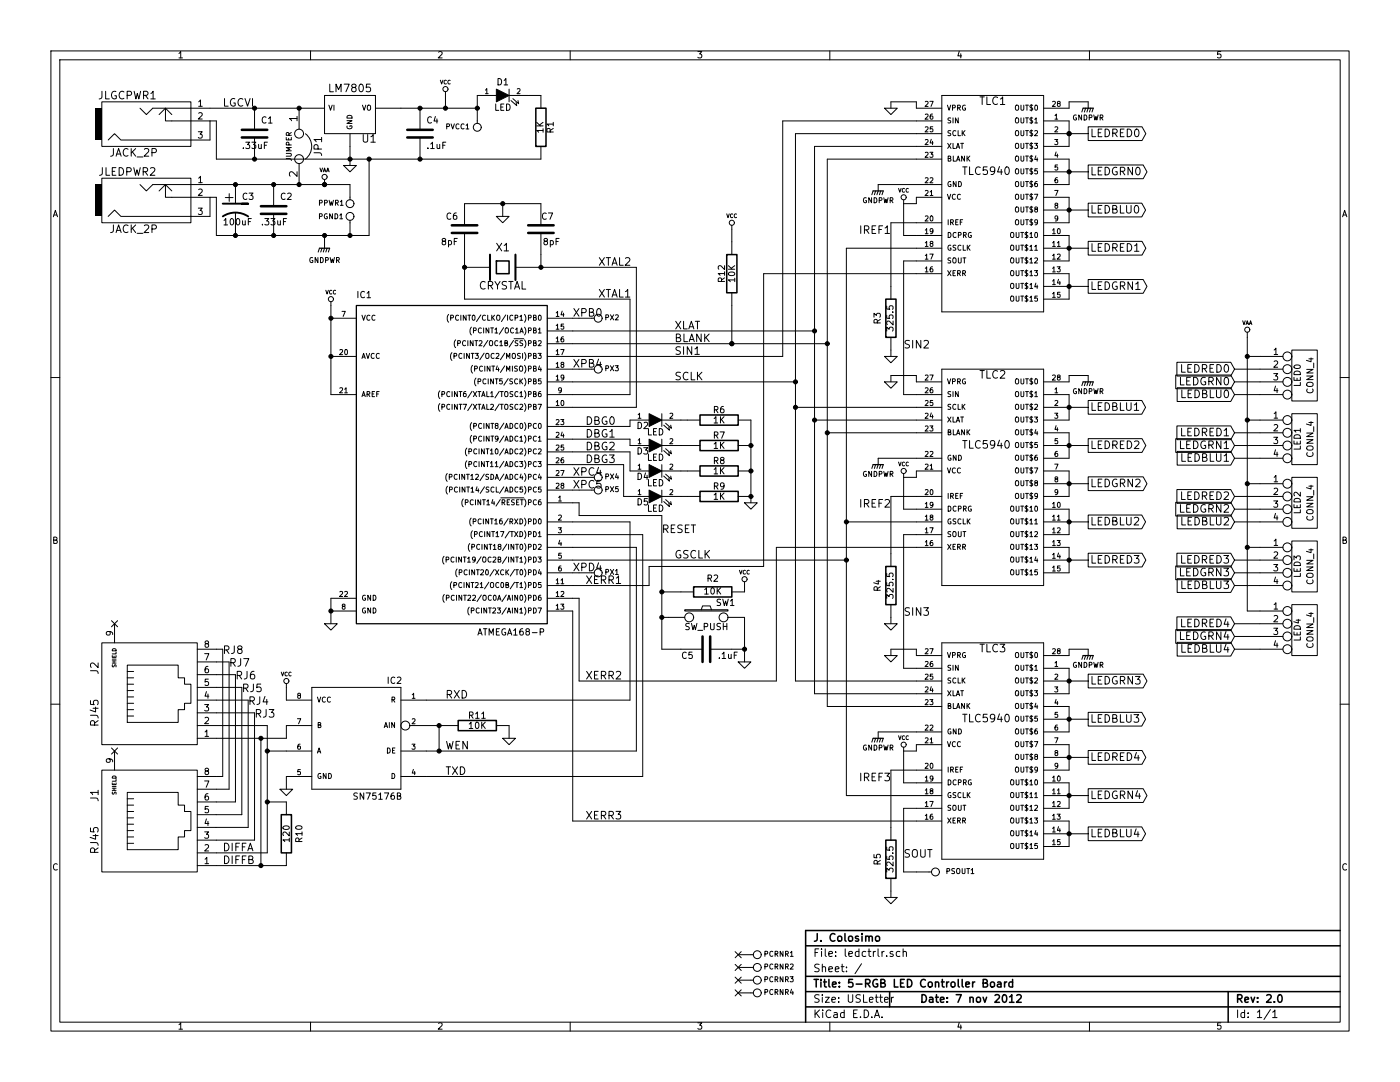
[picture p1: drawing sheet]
EESchema Schematic File Version 2  date Wed 14 Nov 2012 04:07:55 PM EST
LIBS:power
LIBS:device
LIBS:transistors
LIBS:conn
LIBS:linear
LIBS:regul
LIBS:74xx
LIBS:cmos4000
LIBS:adc-dac
LIBS:memory
LIBS:xilinx
LIBS:special
LIBS:microcontrollers
LIBS:dsp
LIBS:microchip
LIBS:analog_switches
LIBS:motorola
LIBS:texas
LIBS:intel
LIBS:audio
LIBS:interface
LIBS:digital-audio
LIBS:philips
LIBS:display
LIBS:cypress
LIBS:siliconi
LIBS:opto
LIBS:atmel
LIBS:contrib
LIBS:valves
LIBS:atmel2
LIBS:monomeArduino
LIBS:sn75176b
LIBS:SparkFun
LIBS:tlc5940-tssop
LIBS:ledctrlr-cache
EELAYER 25  0
EELAYER END
$Descr USLetter 11000 8500
encoding utf-8
Sheet 1 1
Title "5-RGB LED Controller Board"
Date "7 nov 2012"
Rev "2.0"
Comp "J. Colosimo"
Comment1 ""
Comment2 ""
Comment3 ""
Comment4 ""
$EndDescr
$Comp
L GND #PWR01
U 1 1
P 4000 5800
F 0 "#PWR01" H 4000 5800 30  0001 C CNN
F 1 "GND" H 4000 5730 30  0001 C CNN
	1    4000 5800
	1    0    0    -1  
$EndComp
$Comp
L R R11
U 1 1
P 3750 5700
F 0 "R11" V 3830 5700 50  0000 C CNN
F 1 "10K" V 3750 5700 50  0000 C CNN
F 2 "SM0805" V 3850 5700 50  0001 C CNN
F 4 "RMCF0805JT10K0" V 3750 5700 60  0001 C CNN "Part"
F 5 "RMCF0805JT10K0CT-ND" V 3750 5700 60  0001 C CNN "DigikeyPart"
	1    3750 5700
	0    -1   -1   0   
$EndComp
$Comp
L CONN_1 PCRNR4
U 1 1
P 5950 7800
F 0 "PCRNR4" H 6000 7800 40  0000 L CNN
F 1 "CONN_1" H 5950 7855 30  0001 C CNN
F 2 "screw" H 6040 7760 60  0001 C CNN
F 4 "N/A" H 5950 7800 60  0001 C CNN "Part"
F 5 "N/A" H 5950 7800 60  0001 C CNN "DigikeyPart"
	1    5950 7800
	1    0    0    -1  
$EndComp
$Comp
L CONN_1 PCRNR3
U 1 1
P 5950 7700
F 0 "PCRNR3" H 6000 7700 40  0000 L CNN
F 1 "CONN_1" H 5950 7755 30  0001 C CNN
F 2 "screw" H 6040 7660 60  0001 C CNN
F 4 "N/A" H 5950 7700 60  0001 C CNN "Part"
F 5 "N/A" H 5950 7700 60  0001 C CNN "DigikeyPart"
	1    5950 7700
	1    0    0    -1  
$EndComp
$Comp
L CONN_1 PCRNR2
U 1 1
P 5950 7600
F 0 "PCRNR2" H 6000 7600 40  0000 L CNN
F 1 "CONN_1" H 5950 7655 30  0001 C CNN
F 2 "screw" H 6040 7560 60  0001 C CNN
F 4 "N/A" H 5950 7600 60  0001 C CNN "Part"
F 5 "N/A" H 5950 7600 60  0001 C CNN "DigikeyPart"
	1    5950 7600
	1    0    0    -1  
$EndComp
$Comp
L CONN_1 PCRNR1
U 1 1
P 5950 7500
F 0 "PCRNR1" H 6000 7500 40  0000 L CNN
F 1 "CONN_1" H 5950 7555 30  0001 C CNN
F 2 "screw" H 6040 7460 60  0001 C CNN
F 4 "N/A" H 5950 7500 60  0001 C CNN "Part"
F 5 "N/A" H 5950 7500 60  0001 C CNN "DigikeyPart"
	1    5950 7500
	1    0    0    -1  
$EndComp
$Comp
L JUMPER JP1
U 1 1
P 2350 1150
F 0 "JP1" H 2350 1300 60  0000 C CNN
F 1 "JUMPER" H 2350 1070 40  0000 C CNN
F 2 "SM1206" H 2290 1360 60  0001 C CNN
F 4 "N/A" H 2350 1150 60  0001 C CNN "Part"
F 5 "N/A" H 2350 1150 60  0001 C CNN "DigikeyPart"
	1    2350 1150
	0    1    1    0   
$EndComp
$Comp
L R R10
U 1 1
P 2250 6550
F 0 "R10" V 2150 6550 50  0000 C CNN
F 1 "120" V 2250 6550 50  0000 C CNN
F 2 "SM0805" V 2380 6500 60  0001 C CNN
F 4 "RMCF0805JT120R" H 2250 6550 60  0001 C CNN "Part"
F 5 "RMCF0805JT120RCT-ND" H 2250 6550 60  0001 C CNN "DigikeyPart"
	1    2250 6550
	-1   0    0    1   
$EndComp
$Comp
L CONN_1 PX1
U 1 1
P 4700 4500
F 0 "PX1" H 4750 4500 40  0000 L CNN
F 1 "CONN_1" H 4700 4555 30  0001 C CNN
F 2 "PAD" H 4790 4460 60  0001 C CNN
F 4 "N/A" H 4700 4500 60  0001 C CNN "Part"
F 5 "N/A" H 4700 4500 60  0001 C CNN "DigikeyPart"
	1    4700 4500
	1    0    0    -1  
$EndComp
$Comp
L CONN_1 PX3
U 1 1
P 4700 2900
F 0 "PX3" H 4750 2900 40  0000 L CNN
F 1 "CONN_1" H 4700 2955 30  0001 C CNN
F 2 "PAD" H 4790 2860 60  0001 C CNN
F 4 "N/A" H 4700 2900 60  0001 C CNN "Part"
F 5 "N/A" H 4700 2900 60  0001 C CNN "DigikeyPart"
	1    4700 2900
	1    0    0    -1  
$EndComp
$Comp
L CONN_1 PX5
U 1 1
P 4700 3850
F 0 "PX5" H 4750 3850 40  0000 L CNN
F 1 "CONN_1" H 4700 3905 30  0001 C CNN
F 2 "PAD" H 4790 3810 60  0001 C CNN
F 4 "N/A" H 4700 3850 60  0001 C CNN "Part"
F 5 "N/A" H 4700 3850 60  0001 C CNN "DigikeyPart"
	1    4700 3850
	1    0    0    -1  
$EndComp
$Comp
L CONN_1 PX4
U 1 1
P 4700 3750
F 0 "PX4" H 4750 3750 40  0000 L CNN
F 1 "CONN_1" H 4700 3805 30  0001 C CNN
F 2 "PAD" H 4790 3710 60  0001 C CNN
F 4 "N/A" H 4700 3750 60  0001 C CNN "Part"
F 5 "N/A" H 4700 3750 60  0001 C CNN "DigikeyPart"
	1    4700 3750
	1    0    0    -1  
$EndComp
$Comp
L CP1 C3
U 1 1
P 1850 1650
F 0 "C3" H 1900 1750 50  0000 L CNN
F 1 "100uF" H 1750 1550 50  0000 L CNN
F 2 "Elko_vert_DM7-5_RM2-5" H 1850 1650 60  0001 C CNN
F 4 "ESK107M025AE3AA" H 1850 1650 60  0001 C CNN "Part"
F 5 "399-6103-ND" H 1850 1650 60  0001 C CNN "DigikeyPart"
	1    1850 1650
	1    0    0    -1  
$EndComp
$Comp
L GND #PWR02
U 1 1
P 5900 3950
F 0 "#PWR02" H 5900 3950 30  0001 C CNN
F 1 "GND" H 5900 3880 30  0001 C CNN
	1    5900 3950
	1    0    0    -1  
$EndComp
$Comp
L R R9
U 1 1
P 5650 3900
F 0 "R9" V 5730 3900 50  0000 C CNN
F 1 "1K" V 5650 3900 50  0000 C CNN
F 2 "SM0805" V 5780 3850 60  0001 C CNN
F 4 "RMCF0805JT1K00" H 5650 3900 60  0001 C CNN "Part"
F 5 "RMCF0805JT1K00CT-ND" H 5650 3900 60  0001 C CNN "DigikeyPart"
	1    5650 3900
	0    -1   -1   0   
$EndComp
$Comp
L LED D5
U 1 1
P 5150 3900
F 0 "D5" H 5050 3850 50  0000 C CNN
F 1 "LED" H 5150 3800 50  0000 C CNN
F 2 "LED-1206-3D" H 5000 3800 60  0001 C CNN
F 4 "APT3216SGC" H 5150 3900 60  0001 C CNN "Part"
F 5 "754-1141-1-ND" H 5150 3900 60  0001 C CNN "DigikeyPart"
	1    5150 3900
	1    0    0    -1  
$EndComp
$Comp
L LED D4
U 1 1
P 5150 3700
F 0 "D4" H 5050 3650 50  0000 C CNN
F 1 "LED" H 5150 3600 50  0000 C CNN
F 2 "LED-1206-3D" H 5000 3600 60  0001 C CNN
F 4 "APT3216SGC" H 5150 3700 60  0001 C CNN "Part"
F 5 "754-1141-1-ND" H 5150 3700 60  0001 C CNN "DigikeyPart"
	1    5150 3700
	1    0    0    -1  
$EndComp
$Comp
L R R8
U 1 1
P 5650 3700
F 0 "R8" V 5730 3700 50  0000 C CNN
F 1 "1K" V 5650 3700 50  0000 C CNN
F 2 "SM0805" V 5780 3650 60  0001 C CNN
F 4 "RMCF0805JT1K00" H 5650 3700 60  0001 C CNN "Part"
F 5 "RMCF0805JT1K00CT-ND" H 5650 3700 60  0001 C CNN "DigikeyPart"
	1    5650 3700
	0    -1   -1   0   
$EndComp
$Comp
L R R7
U 1 1
P 5650 3500
F 0 "R7" V 5730 3500 50  0000 C CNN
F 1 "1K" V 5650 3500 50  0000 C CNN
F 2 "SM0805" V 5780 3450 60  0001 C CNN
F 4 "RMCF0805JT1K00" H 5650 3500 60  0001 C CNN "Part"
F 5 "RMCF0805JT1K00CT-ND" H 5650 3500 60  0001 C CNN "DigikeyPart"
	1    5650 3500
	0    -1   -1   0   
$EndComp
$Comp
L LED D3
U 1 1
P 5150 3500
F 0 "D3" H 5050 3450 50  0000 C CNN
F 1 "LED" H 5150 3400 50  0000 C CNN
F 2 "LED-1206-3D" H 5000 3400 60  0001 C CNN
F 4 "APT3216SGC" H 5150 3500 60  0001 C CNN "Part"
F 5 "754-1141-1-ND" H 5150 3500 60  0001 C CNN "DigikeyPart"
	1    5150 3500
	1    0    0    -1  
$EndComp
$Comp
L LED D2
U 1 1
P 5150 3300
F 0 "D2" H 5050 3250 50  0000 C CNN
F 1 "LED" H 5150 3200 50  0000 C CNN
F 2 "LED-1206-3D" H 5000 3200 60  0001 C CNN
F 4 "APT3216SGC" H 5150 3300 60  0001 C CNN "Part"
F 5 "754-1141-1-ND" H 5150 3300 60  0001 C CNN "DigikeyPart"
	1    5150 3300
	1    0    0    -1  
$EndComp
$Comp
L R R6
U 1 1
P 5650 3300
F 0 "R6" V 5730 3300 50  0000 C CNN
F 1 "1K" V 5650 3300 50  0000 C CNN
F 2 "SM0805" V 5780 3250 60  0001 C CNN
F 4 "RMCF0805JT1K00" H 5650 3300 60  0001 C CNN "Part"
F 5 "RMCF0805JT1K00CT-ND" H 5650 3300 60  0001 C CNN "DigikeyPart"
	1    5650 3300
	0    -1   -1   0   
$EndComp
$Comp
L GND #PWR03
U 1 1
P 7000 7050
F 0 "#PWR03" H 7000 7050 30  0001 C CNN
F 1 "GND" H 7000 6980 30  0001 C CNN
	1    7000 7050
	1    0    0    -1  
$EndComp
$Comp
L GND #PWR04
U 1 1
P 7000 2800
F 0 "#PWR04" H 7000 2800 30  0001 C CNN
F 1 "GND" H 7000 2730 30  0001 C CNN
	1    7000 2800
	1    0    0    -1  
$EndComp
$Comp
L GND #PWR05
U 1 1
P 7000 4900
F 0 "#PWR05" H 7000 4900 30  0001 C CNN
F 1 "GND" H 7000 4830 30  0001 C CNN
	1    7000 4900
	1    0    0    -1  
$EndComp
$Comp
L C C6
U 1 1
P 3650 1800
F 0 "C6" H 3700 1700 50  0000 L CNN
F 1 "8pF" H 3700 1900 50  0000 L CNN
F 2 "SM0805" H 3650 1800 60  0001 C CNN
F 4 "CC0805DRNPO9BN8R0" H 3650 1800 60  0001 C CNN "Part"
F 5 "311-1097-1-ND" H 3650 1800 60  0001 C CNN "DigikeyPart"
	1    3650 1800
	-1   0    0    1   
$EndComp
$Comp
L ATMEGA168-P IC1
U 1 1
P 3600 3650
F 0 "IC1" H 2800 4950 50  0000 L BNN
F 1 "ATMEGA168-P" H 3750 2300 50  0000 L BNN
F 2 "DIP-28__300" H 2900 2350 50  0001 C CNN
F 4 "ATMEGA168-20PU" H 3600 3650 60  0001 C CNN "Part"
F 5 "ATMEGA168-20PU-ND" H 3600 3650 60  0001 C CNN "DigikeyPart"
	1    3600 3650
	1    0    0    -1  
$EndComp
$Comp
L R R1
U 1 1
P 4250 1000
F 0 "R1" V 4330 1000 50  0000 C CNN
F 1 "1K" V 4250 1000 50  0000 C CNN
F 2 "SM0805" V 4380 950 60  0001 C CNN
F 4 "RMCF0805JT1K00" H 4250 1000 60  0001 C CNN "Part"
F 5 "RMCF0805JT1K00CT-ND" H 4250 1000 60  0001 C CNN "DigikeyPart"
	1    4250 1000
	1    0    0    -1  
$EndComp
$Comp
L LED D1
U 1 1
P 3950 750
F 0 "D1" H 3950 850 50  0000 C CNN
F 1 "LED" H 3950 650 50  0000 C CNN
F 2 "LED-1206-3D" H 3950 750 60  0001 C CNN
F 4 "APT3216SRCPRV" H 3950 750 60  0001 C CNN "Part"
F 5 "754-1142-1-ND" H 3950 750 60  0001 C CNN "DigikeyPart"
	1    3950 750 
	1    0    0    -1  
$EndComp
$Comp
L C C1
U 1 1
P 2000 1050
F 0 "C1" H 2050 1150 50  0000 L CNN
F 1 ".33uF" H 1900 950 50  0000 L CNN
F 2 "SM0805" H 2000 1050 60  0001 C CNN
F 4 "C2012X7R1C334K/1.25" H 2000 1050 60  0001 C CNN "Part"
F 5 "445-1356-1-ND" H 2000 1050 60  0001 C CNN "DigikeyPart"
	1    2000 1050
	1    0    0    -1  
$EndComp
$Comp
L LM7805 U1
U 1 1
P 2750 900
F 0 "U1" H 2900 704 60  0000 C CNN
F 1 "LM7805" H 2750 1100 60  0000 C CNN
F 2 "LM78XXV-3D" H 2960 644 60  0001 C CNN
F 4 "LM7805CT" H 2750 900 60  0001 C CNN "Part"
F 5 "LM7805CT-ND" H 2750 900 60  0001 C CNN "DigikeyPart"
	1    2750 900 
	1    0    0    -1  
$EndComp
$Comp
L JACK_2P JLEDPWR2
U 1 1
P 1200 1550
F 0 "JLEDPWR2" H 1000 1350 60  0000 C CNN
F 1 "JACK_2P" H 1050 1800 60  0000 C CNN
F 2 "JACK_ALIM" H 940 1290 60  0001 C CNN
F 4 "PJ-202A" H 1200 1550 60  0001 C CNN "Part"
F 5 "CP-202A-ND" H 1200 1550 60  0001 C CNN "DigikeyPart"
	1    1200 1550
	1    0    0    1   
$EndComp
$Comp
L CONN_1 PGND1
U 1 1
P 2750 1700
F 0 "PGND1" V 2750 1450 40  0000 L CNN
F 1 "CONN_1" H 2750 1755 30  0001 C CNN
F 2 "PAD" V 2610 1890 60  0001 C CNN
F 4 "N/A" H 2750 1700 60  0001 C CNN "Part"
F 5 "N/A" H 2750 1700 60  0001 C CNN "DigikeyPart"
	1    2750 1700
	0    1    -1   0   
$EndComp
$Comp
L GNDPWR #PWR06
U 1 1
P 2550 1950
F 0 "#PWR06" H 2550 2000 40  0001 C CNN
F 1 "GNDPWR" H 2550 1850 40  0000 C CNN
	1    2550 1950
	1    0    0    -1  
$EndComp
$Comp
L GNDPWR #PWR07
U 1 1
P 8550 5150
F 0 "#PWR07" H 8550 5200 40  0001 C CNN
F 1 "GNDPWR" H 8550 5070 40  0000 C CNN
	1    8550 5150
	1    0    0    -1  
$EndComp
$Comp
L GNDPWR #PWR08
U 1 1
P 6900 5800
F 0 "#PWR08" H 6900 5850 40  0001 C CNN
F 1 "GNDPWR" H 6900 5720 40  0000 C CNN
	1    6900 5800
	1    0    0    -1  
$EndComp
$Comp
L GNDPWR #PWR09
U 1 1
P 8550 3000
F 0 "#PWR09" H 8550 3050 40  0001 C CNN
F 1 "GNDPWR" H 8550 2920 40  0000 C CNN
	1    8550 3000
	1    0    0    -1  
$EndComp
$Comp
L GNDPWR #PWR010
U 1 1
P 6900 3650
F 0 "#PWR010" H 6900 3700 40  0001 C CNN
F 1 "GNDPWR" H 6900 3570 40  0000 C CNN
	1    6900 3650
	1    0    0    -1  
$EndComp
$Comp
L GNDPWR #PWR011
U 1 1
P 8550 850
F 0 "#PWR011" H 8550 900 40  0001 C CNN
F 1 "GNDPWR" H 8550 770 40  0000 C CNN
	1    8550 850 
	1    0    0    -1  
$EndComp
$Comp
L GNDPWR #PWR012
U 1 1
P 6900 1500
F 0 "#PWR012" H 6900 1550 40  0001 C CNN
F 1 "GNDPWR" H 6900 1420 40  0000 C CNN
	1    6900 1500
	1    0    0    -1  
$EndComp
$Comp
L JACK_2P JLGCPWR1
U 1 1
P 1200 950
F 0 "JLGCPWR1" H 1000 750 60  0000 C CNN
F 1 "JACK_2P" H 1050 1200 60  0000 C CNN
F 2 "JACK_ALIM" H 940 690 60  0001 C CNN
F 4 "PJ-202A" H 1200 950 60  0001 C CNN "Part"
F 5 "CP-202A-ND" H 1200 950 60  0001 C CNN "DigikeyPart"
	1    1200 950 
	1    0    0    1   
$EndComp
$Comp
L CONN_1 PSOUT1
U 1 1
P 7350 6850
F 0 "PSOUT1" H 7430 6850 40  0000 L CNN
F 1 "CONN_1" H 7350 6905 30  0001 C CNN
F 2 "PAD" H 7470 6810 60  0001 C CNN
F 4 "N/A" H 7350 6850 60  0001 C CNN "Part"
F 5 "N/A" H 7350 6850 60  0001 C CNN "DigikeyPart"
	1    7350 6850
	1    0    0    -1  
$EndComp
$Comp
L VCC #PWR013
U 1 1
P 3500 750
F 0 "#PWR013" H 3500 850 30  0001 C CNN
F 1 "VCC" H 3500 850 30  0000 C CNN
	1    3500 750 
	1    0    0    -1  
$EndComp
$Comp
L GND #PWR014
U 1 1
P 2750 1300
F 0 "#PWR014" H 2750 1300 30  0001 C CNN
F 1 "GND" H 2750 1230 30  0001 C CNN
	1    2750 1300
	1    0    0    -1  
$EndComp
$Comp
L GND #PWR015
U 1 1
P 7000 5150
F 0 "#PWR015" H 7000 5150 30  0001 C CNN
F 1 "GND" H 7000 5080 30  0001 C CNN
	1    7000 5150
	1    0    0    -1  
$EndComp
$Comp
L GND #PWR016
U 1 1
P 7000 3000
F 0 "#PWR016" H 7000 3000 30  0001 C CNN
F 1 "GND" H 7000 2930 30  0001 C CNN
	1    7000 3000
	1    0    0    -1  
$EndComp
$Comp
L GND #PWR017
U 1 1
P 7000 850
F 0 "#PWR017" H 7000 850 30  0001 C CNN
F 1 "GND" H 7000 780 30  0001 C CNN
	1    7000 850 
	1    0    0    -1  
$EndComp
$Comp
L VCC #PWR018
U 1 1
P 2250 5400
F 0 "#PWR018" H 2250 5500 30  0001 C CNN
F 1 "VCC" H 2250 5500 30  0000 C CNN
	1    2250 5400
	1    0    0    -1  
$EndComp
$Comp
L GND #PWR019
U 1 1
P 3950 1700
F 0 "#PWR019" H 3950 1700 30  0001 C CNN
F 1 "GND" H 3950 1630 30  0001 C CNN
	1    3950 1700
	1    0    0    -1  
$EndComp
$Comp
L SW_PUSH SW1
U 1 1
P 5550 4850
F 0 "SW1" H 5700 4960 50  0000 C CNN
F 1 "SW_PUSH" H 5550 4770 50  0000 C CNN
F 2 "PUSH_SW" H 5550 4850 60  0001 C CNN
F 4 "FSMRA2JH" H 5550 4850 60  0001 C CNN "Part"
F 5 "450-1662-ND" H 5550 4850 60  0001 C CNN "DigikeyPart"
	1    5550 4850
	1    0    0    -1  
$EndComp
$Comp
L R R2
U 1 1
P 5600 4650
F 0 "R2" V 5500 4650 50  0000 C CNN
F 1 "10K" V 5600 4650 50  0000 C CNN
F 2 "SM0805" V 5730 4600 60  0001 C CNN
F 4 "RMCF0805JT10K0" H 5600 4650 60  0001 C CNN "Part"
F 5 "RMCF0805JT10K0CT-ND" H 5600 4650 60  0001 C CNN "DigikeyPart"
	1    5600 4650
	0    1    1    0   
$EndComp
$Comp
L GND #PWR020
U 1 1
P 5850 5200
F 0 "#PWR020" H 5850 5200 30  0001 C CNN
F 1 "GND" H 5850 5130 30  0001 C CNN
	1    5850 5200
	1    0    0    -1  
$EndComp
$Comp
L VCC #PWR021
U 1 1
P 5850 4600
F 0 "#PWR021" H 5850 4700 30  0001 C CNN
F 1 "VCC" H 5850 4700 30  0000 C CNN
	1    5850 4600
	1    0    0    -1  
$EndComp
$Comp
L GND #PWR022
U 1 1
P 2600 4900
F 0 "#PWR022" H 2600 4900 30  0001 C CNN
F 1 "GND" H 2600 4830 30  0001 C CNN
	1    2600 4900
	1    0    0    -1  
$EndComp
$Comp
L VCC #PWR023
U 1 1
P 2600 2400
F 0 "#PWR023" H 2600 2500 30  0001 C CNN
F 1 "VCC" H 2600 2500 30  0000 C CNN
	1    2600 2400
	1    0    0    -1  
$EndComp
$Comp
L GND #PWR024
U 1 1
P 2250 6200
F 0 "#PWR024" H 2250 6200 30  0001 C CNN
F 1 "GND" H 2250 6130 30  0001 C CNN
	1    2250 6200
	1    0    0    -1  
$EndComp
$Comp
L CRYSTAL X1
U 1 1
P 3950 2100
F 0 "X1" H 3950 2250 60  0000 C CNN
F 1 "CRYSTAL" H 3950 1950 60  0000 C CNN
F 2 "Crystal_FOX-FE_SMD_RevA_09Aug2010" H 3890 2310 60  0001 C CNN
F 4 "NX8045GB-20.000000MHZ" H 3950 2100 60  0001 C CNN "Part"
F 5 "644-1026-1-ND" H 3950 2100 60  0001 C CNN "DigikeyPart"
	1    3950 2100
	1    0    0    -1  
$EndComp
$Comp
L VCC #PWR025
U 1 1
P 7100 5900
F 0 "#PWR025" H 7100 6000 30  0001 C CNN
F 1 "VCC" H 7100 6000 30  0000 C CNN
	1    7100 5900
	1    0    0    -1  
$EndComp
$Comp
L R R5
U 1 1
P 7000 6750
F 0 "R5" V 6900 6750 50  0000 C CNN
F 1 "325.5" V 7000 6750 50  0000 C CNN
F 2 "SM0805" V 6850 6700 60  0001 C CNN
F 4 "RMCF0805JT330R" H 7000 6750 60  0001 C CNN "Part"
F 5 "RMCF0805JT330RCT-ND" H 7000 6750 60  0001 C CNN "DigikeyPart"
	1    7000 6750
	1    0    0    -1  
$EndComp
$Comp
L R R4
U 1 1
P 7000 4600
F 0 "R4" V 6900 4600 50  0000 C CNN
F 1 "325.5" V 7000 4600 50  0000 C CNN
F 2 "SM0805" V 6850 4550 60  0001 C CNN
F 4 "RMCF0805JT330R" H 7000 4600 60  0001 C CNN "Part"
F 5 "RMCF0805JT330RCT-ND" H 7000 4600 60  0001 C CNN "DigikeyPart"
	1    7000 4600
	1    0    0    -1  
$EndComp
$Comp
L VCC #PWR026
U 1 1
P 7100 3750
F 0 "#PWR026" H 7100 3850 30  0001 C CNN
F 1 "VCC" H 7100 3850 30  0000 C CNN
	1    7100 3750
	1    0    0    -1  
$EndComp
$Comp
L VCC #PWR027
U 1 1
P 7100 1600
F 0 "#PWR027" H 7100 1700 30  0001 C CNN
F 1 "VCC" H 7100 1700 30  0000 C CNN
	1    7100 1600
	1    0    0    -1  
$EndComp
$Comp
L R R3
U 1 1
P 7000 2500
F 0 "R3" V 6900 2500 50  0000 C CNN
F 1 "325.5" V 7000 2500 50  0000 C CNN
F 2 "SM0805" V 6850 2450 60  0001 C CNN
F 4 "RMCF0805JT330R" H 7000 2500 60  0001 C CNN "Part"
F 5 "RMCF0805JT330RCT-ND" H 7000 2500 60  0001 C CNN "DigikeyPart"
	1    7000 2500
	1    0    0    -1  
$EndComp
$Comp
L RJ45 J1
U 1 1
P 1250 6450
F 0 "J1" H 1450 6950 60  0000 C CNN
F 1 "RJ45" H 1100 6950 60  0000 C CNN
F 2 "RJ45_8" H 1510 7010 60  0001 C CNN
F 4 "95501-2882" H 1250 6450 60  0001 C CNN "Part"
F 5 "WM5572-ND" H 1250 6450 60  0001 C CNN "DigikeyPart"
	1    1250 6450
	0    -1   -1   0   
$EndComp
$Comp
L RJ45 J2
U 1 1
P 1250 5450
F 0 "J2" H 1450 5950 60  0000 C CNN
F 1 "RJ45" H 1100 5950 60  0000 C CNN
F 2 "RJ45_8" H 1510 6010 60  0001 C CNN
F 4 "95501-2882" H 1250 5450 60  0001 C CNN "Part"
F 5 "WM5572-ND" H 1250 5450 60  0001 C CNN "DigikeyPart"
	1    1250 5450
	0    -1   -1   0   
$EndComp
$Comp
L SN75176B IC2
U 1 1
P 2450 5900
F 0 "IC2" H 1740 6420 50  0000 L BNN
F 1 "SN75176B" H 1740 5510 50  0000 L BNN
F 2 "SOIC8" H 2100 6000 50  0001 C CNN
F 4 "SN75176BP" H 2450 5900 60  0001 C CNN "Part"
F 5 "296-1739-5-ND" H 2450 5900 60  0001 C CNN "DigikeyPart"
	1    2450 5900
	-1   0    0    -1  
$EndComp
$Comp
L VAA #PWR028
U 1 1
P 2550 1450
F 0 "#PWR028" H 2550 1510 30  0001 C CNN
F 1 "VAA" H 2550 1560 30  0000 C CNN
	1    2550 1450
	1    0    0    -1  
$EndComp
$Comp
L CONN_4 LED0
U 1 1
P 10250 2950
F 0 "LED0" V 10200 2950 50  0000 C CNN
F 1 "CONN_4" V 10300 2950 50  0000 C CNN
F 2 "OSTTA040161p" V 10400 2950 50  0001 C CNN
F 4 "OSTTA040161" H 10250 2950 60  0001 C CNN "Part"
F 5 "ED2563-ND" V 10250 2950 60  0001 C CNN "DigikeyPart"
	1    10250 2950
	1    0    0    -1  
$EndComp
$Comp
L CONN_4 LED1
U 1 1
P 10250 3450
F 0 "LED1" V 10200 3450 50  0000 C CNN
F 1 "CONN_4" V 10300 3450 50  0000 C CNN
F 2 "OSTTA040161p" V 10400 3450 50  0001 C CNN
F 4 "OSTTA040161" H 10250 3450 60  0001 C CNN "Part"
F 5 "ED2563-ND" V 10250 3450 60  0001 C CNN "Digikey"
	1    10250 3450
	1    0    0    -1  
$EndComp
$Comp
L CONN_4 LED2
U 1 1
P 10250 3950
F 0 "LED2" V 10200 3950 50  0000 C CNN
F 1 "CONN_4" V 10300 3950 50  0000 C CNN
F 2 "OSTTA040161p" V 10400 3950 50  0001 C CNN
F 4 "OSTTA040161" H 10250 3950 60  0001 C CNN "Part"
F 5 "ED2563-ND" V 10250 3950 60  0001 C CNN "DigikeyPart"
	1    10250 3950
	1    0    0    -1  
$EndComp
$Comp
L CONN_4 LED3
U 1 1
P 10250 4450
F 0 "LED3" V 10200 4450 50  0000 C CNN
F 1 "CONN_4" V 10300 4450 50  0000 C CNN
F 2 "OSTTA040161p" V 10400 4450 50  0001 C CNN
F 4 "OSTTA040161" H 10250 4450 60  0001 C CNN "Part"
F 5 "ED2563-ND" V 10250 4450 60  0001 C CNN "DigikeyPart"
	1    10250 4450
	1    0    0    -1  
$EndComp
$Comp
L CONN_4 LED4
U 1 1
P 10250 4950
F 0 "LED4" V 10200 4950 50  0000 C CNN
F 1 "CONN_4" V 10300 4950 50  0000 C CNN
F 2 "OSTTA040161p" V 10400 4950 50  0001 C CNN
F 4 "OSTTA040161" H 10250 4950 60  0001 C CNN "Part"
F 5 "ED2563-ND" V 10250 4950 60  0001 C CNN "DigikeyPart"
	1    10250 4950
	1    0    0    -1  
$EndComp
$Comp
L VAA #PWR029
U 1 1
P 9800 2650
F 0 "#PWR029" H 9800 2710 30  0001 C CNN
F 1 "VAA" H 9800 2760 30  0000 C CNN
	1    9800 2650
	1    0    0    -1  
$EndComp
Text GLabel 8550 1050 2    60   Output ~ 0
LEDRED0
Text GLabel 8550 1350 2    60   Output ~ 0
LEDGRN0
Text GLabel 8550 1650 2    60   Output ~ 0
LEDBLU0
Text GLabel 8550 1950 2    60   Output ~ 0
LEDRED1
Text GLabel 8550 2250 2    60   Output ~ 0
LEDGRN1
Text GLabel 8550 3200 2    60   Output ~ 0
LEDBLU1
Text GLabel 8550 3500 2    60   Output ~ 0
LEDRED2
Text GLabel 8550 3800 2    60   Output ~ 0
LEDGRN2
Text GLabel 8550 4100 2    60   Output ~ 0
LEDBLU2
Text GLabel 8550 4400 2    60   Output ~ 0
LEDRED3
Text GLabel 8550 5350 2    60   Output ~ 0
LEDGRN3
Text GLabel 8550 5650 2    60   Output ~ 0
LEDBLU3
Text GLabel 8550 5950 2    60   Output ~ 0
LEDRED4
Text GLabel 8550 6250 2    60   Output ~ 0
LEDGRN4
Text GLabel 8550 6550 2    60   Output ~ 0
LEDBLU4
Text GLabel 9700 2900 0    60   Input ~ 0
LEDRED0
Text GLabel 9700 3000 0    60   Input ~ 0
LEDGRN0
Text GLabel 9700 3100 0    60   Input ~ 0
LEDBLU0
Text GLabel 9700 3400 0    60   Input ~ 0
LEDRED1
Text GLabel 9700 3500 0    60   Input ~ 0
LEDGRN1
Text GLabel 9700 3600 0    60   Input ~ 0
LEDBLU1
Text GLabel 9700 3900 0    60   Input ~ 0
LEDRED2
Text GLabel 9700 4000 0    60   Input ~ 0
LEDGRN2
Text GLabel 9700 4100 0    60   Input ~ 0
LEDBLU2
Text GLabel 9700 4400 0    60   Input ~ 0
LEDRED3
Text GLabel 9700 4500 0    60   Input ~ 0
LEDGRN3
Text GLabel 9700 4600 0    60   Input ~ 0
LEDBLU3
Text GLabel 9700 4900 0    60   Input ~ 0
LEDRED4
Text GLabel 9700 5000 0    60   Input ~ 0
LEDGRN4
Text GLabel 9700 5100 0    60   Input ~ 0
LEDBLU4
NoConn ~ 900  4900
NoConn ~ 900  5900
NoConn ~ 5800 7500
NoConn ~ 5800 7600
NoConn ~ 5800 7700
NoConn ~ 5800 7800
$Comp
L C C4
U 1 1
P 3300 1050
F 0 "C4" H 3350 1150 50  0000 L CNN
F 1 ".1uF" H 3350 950 50  0000 L CNN
F 2 "SM0805" H 3300 1050 60  0001 C CNN
F 4 "CC0805ZRY5V9BB104" H 3300 1050 60  0001 C CNN "Part"
F 5 "311-1361-1-ND" H 3300 1050 60  0001 C CNN "DigikeyPart"
	1    3300 1050
	1    0    0    -1  
$EndComp
$Comp
L C C5
U 1 1
P 5550 5100
F 0 "C5" V 5500 5200 50  0000 L CNN
F 1 ".1uF" V 5500 4850 50  0000 L CNN
F 2 "SM0805" H 5550 5100 60  0001 C CNN
F 4 "CC0805ZRY5V9BB104" H 5550 5100 60  0001 C CNN "Part"
F 5 "311-1361-1-ND" H 5550 5100 60  0001 C CNN "DigikeyPart"
	1    5550 5100
	0    -1   -1   0   
$EndComp
$Comp
L C C2
U 1 1
P 2150 1650
F 0 "C2" H 2200 1750 50  0000 L CNN
F 1 ".33uF" H 2050 1550 50  0000 L CNN
F 2 "SM0805" H 2150 1650 60  0001 C CNN
F 4 "C2012X7R1C334K/1.25" H 2150 1650 60  0001 C CNN "Part"
F 5 "445-1356-1-ND" H 2150 1650 60  0001 C CNN "DigikeyPart"
	1    2150 1650
	1    0    0    -1  
$EndComp
$Comp
L C C7
U 1 1
P 4250 1800
F 0 "C7" H 4150 1700 50  0000 L CNN
F 1 "8pF" H 4100 1900 50  0000 L CNN
F 2 "SM0805" H 4250 1800 60  0001 C CNN
F 4 "CC0805DRNPO9BN8R0" H 4250 1800 60  0001 C CNN "Part"
F 5 "311-1097-1-ND" H 4250 1800 60  0001 C CNN "DigikeyPart"
	1    4250 1800
	-1   0    0    1   
$EndComp
$Comp
L CONN_1 PPWR1
U 1 1
P 2750 1600
F 0 "PPWR1" V 2750 1350 40  0000 L CNN
F 1 "CONN_1" H 2750 1655 30  0001 C CNN
F 2 "PAD" H 2750 1755 30  0001 C CNN
	1    2750 1600
	0    1    1    0   
$EndComp
$Comp
L CONN_1 PVCC1
U 1 1
P 3750 1000
F 0 "PVCC1" V 3750 750 40  0000 L CNN
F 1 "CONN_1" H 3750 1055 30  0001 C CNN
F 2 "PAD" H 3750 1155 30  0001 C CNN
	1    3750 1000
	0    1    1    0   
$EndComp
Text Label 5300 2800 0    60   ~ 0
SIN1
Text Label 5300 3000 0    60   ~ 0
SCLK
Text Label 5300 2600 0    60   ~ 0
XLAT
Text Label 5300 2700 0    60   ~ 0
BLANK
Text Label 5300 4400 0    60   ~ 0
GSCLK
Text Label 4600 4600 0    60   ~ 0
XERR1
Text Label 4600 5350 0    60   ~ 0
XERR2
Text Label 4600 6450 0    60   ~ 0
XERR3
Text Label 3500 5500 0    60   ~ 0
RXD
Text Label 3500 6100 0    60   ~ 0
TXD
Text Label 3500 5900 0    60   ~ 0
WEN
Text Label 1750 850  0    60   ~ 0
LGCVI
Text Label 7100 2750 0    60   ~ 0
SIN2
Text Label 7100 4850 0    60   ~ 0
SIN3
Text Label 7000 1850 2    60   ~ 0
IREF1
Text Label 7000 4000 2    60   ~ 0
IREF2
Text Label 7000 6150 2    60   ~ 0
IREF3
Text Label 1750 6700 0    60   ~ 0
DIFFA
Text Label 1750 6800 0    60   ~ 0
DIFFB
Text Label 2000 5650 0    60   ~ 0
RJ3
Text Label 1950 5550 0    60   ~ 0
RJ4
Text Label 1900 5450 0    60   ~ 0
RJ5
Text Label 1800 5250 0    60   ~ 0
RJ7
Text Label 1750 5150 0    60   ~ 0
RJ8
Text Label 1850 5350 0    60   ~ 0
RJ6
Text Label 4700 2350 0    60   ~ 0
XTAL1
Text Label 4700 2100 0    60   ~ 0
XTAL2
Text Label 4500 2900 0    60   ~ 0
XPB4
Text Label 4500 3750 0    60   ~ 0
XPC4
Text Label 4500 3850 0    60   ~ 0
XPC5
Text Label 4500 4500 0    60   ~ 0
XPD4
Text Label 5200 4200 0    60   ~ 0
RESET
Text Label 4600 3350 0    60   ~ 0
DBG0
Text Label 4600 3450 0    60   ~ 0
DBG1
Text Label 4600 3550 0    60   ~ 0
DBG2
Text Label 4600 3650 0    60   ~ 0
DBG3
Text Label 7100 6750 0    60   ~ 0
SOUT
$Comp
L TLC5940 TLC1
U 1 1
P 7800 1550
F 0 "TLC1" H 7800 2300 60  0000 C CNN
F 1 "TLC5940" H 7850 1750 60  0000 C CNN
F 2 "DIP-28__300" H 7850 1850 60  0001 C CNN
F 4 "TLC5940NT" H 7800 1550 60  0001 C CNN "Part"
F 5 "296-17732-5-ND" H 7800 1550 60  0001 C CNN "DigikeyPart"
	1    7800 1550
	-1   0    0    -1  
$EndComp
$Comp
L TLC5940 TLC2
U 1 1
P 7800 3700
F 0 "TLC2" H 7800 4450 60  0000 C CNN
F 1 "TLC5940" H 7850 3900 60  0000 C CNN
F 2 "DIP-28__300" H 7850 4000 60  0001 C CNN
F 4 "TLC5940NT" H 7800 3700 60  0001 C CNN "Part"
F 5 "296-17732-5-ND" H 7800 3700 60  0001 C CNN "DigikeyPart"
	1    7800 3700
	-1   0    0    -1  
$EndComp
$Comp
L TLC5940 TLC3
U 1 1
P 7800 5850
F 0 "TLC3" H 7800 6600 60  0000 C CNN
F 1 "TLC5940" H 7850 6050 60  0000 C CNN
F 2 "DIP-28__300" H 7850 6150 60  0001 C CNN
F 4 "TLC5940NT" H 7800 5850 60  0001 C CNN "Part"
F 5 "296-17732-5-ND" H 7800 5850 60  0001 C CNN "DigikeyPart"
	1    7800 5850
	-1   0    0    -1  
$EndComp
$Comp
L VCC #PWR030
U 1 1
P 5750 1800
F 0 "#PWR030" H 5750 1900 30  0001 C CNN
F 1 "VCC" H 5750 1900 30  0000 C CNN
	1    5750 1800
	1    0    0    -1  
$EndComp
$Comp
L R R12
U 1 1
P 5750 2150
F 0 "R12" V 5830 2150 50  0000 C CNN
F 1 "10K" V 5750 2150 50  0000 C CNN
F 2 "SM0805" V 5850 2150 50  0001 C CNN
F 4 "RMCF0805JT10K0" V 5750 2150 60  0001 C CNN "Part"
F 5 "RMCF0805JT10K0CT-ND" V 5750 2150 60  0001 C CNN "DigikeyPart"
	1    5750 2150
	-1   0    0    1   
$EndComp
$Comp
L CONN_1 PX2
U 1 1
P 4700 2500
F 0 "PX2" H 4750 2500 40  0000 L CNN
F 1 "CONN_1" H 4700 2555 30  0001 C CNN
F 2 "PAD" H 4790 2460 60  0001 C CNN
F 4 "N/A" H 4700 2500 60  0001 C CNN "Part"
F 5 "N/A" H 4700 2500 60  0001 C CNN "DigikeyPart"
	1    4700 2500
	1    0    0    -1  
$EndComp
Text Label 4500 2500 0    60   ~ 0
XPB0
Wire Wire Line
	1700 1550 1700 1850
Wire Wire Line
	1700 1550 1650 1550
Wire Wire Line
	1700 950  1700 1250
Wire Wire Line
	1700 950  1650 950 
Wire Wire Line
	4000 5700 4000 5800
Connection ~ 3450 5900
Wire Wire Line
	3450 5900 3450 5700
Wire Wire Line
	3750 750  3750 850 
Connection ~ 2050 6800
Wire Wire Line
	1700 6800 2250 6800
Wire Wire Line
	4500 4500 4550 4500
Wire Wire Line
	4500 2900 4550 2900
Wire Wire Line
	4500 3750 4550 3750
Wire Wire Line
	4500 4700 4550 4700
Wire Wire Line
	4550 4700 4550 5350
Wire Wire Line
	4550 5350 6100 5350
Wire Wire Line
	6100 5350 6100 4300
Wire Wire Line
	6100 4300 7200 4300
Wire Wire Line
	1700 1250 4250 1250
Connection ~ 5900 3700
Connection ~ 5200 4850
Wire Wire Line
	4950 3900 4900 3900
Wire Wire Line
	4900 3900 4900 3650
Wire Wire Line
	4900 3650 4500 3650
Wire Wire Line
	4950 3300 4950 3350
Wire Wire Line
	4950 3350 4500 3350
Wire Wire Line
	5350 3300 5400 3300
Wire Wire Line
	7200 1750 7000 1750
Wire Wire Line
	4250 2000 4250 2100
Wire Wire Line
	4500 3100 4950 3100
Wire Wire Line
	5200 4650 5350 4650
Wire Wire Line
	1700 5800 2250 5800
Wire Wire Line
	2250 5800 2250 5700
Wire Wire Line
	2550 1850 2550 1950
Connection ~ 2000 1250
Connection ~ 2350 850 
Connection ~ 6400 3300
Wire Wire Line
	7200 3300 6400 3300
Wire Wire Line
	7000 5150 7000 5100
Wire Wire Line
	7200 3000 7200 2950
Wire Wire Line
	7000 2800 7000 2750
Wire Wire Line
	8550 850  8550 800 
Wire Wire Line
	6900 3650 6900 3600
Wire Wire Line
	4500 2800 6150 2800
Wire Wire Line
	6150 2800 6150 950 
Wire Wire Line
	7200 6850 7100 6850
Wire Wire Line
	7100 6850 7100 6350
Wire Wire Line
	7100 6350 7200 6350
Wire Wire Line
	7200 2050 7100 2050
Wire Wire Line
	7100 2050 7100 3100
Wire Wire Line
	7100 3100 7200 3100
Wire Wire Line
	1900 5400 1900 6400
Wire Wire Line
	1700 5100 1750 5100
Wire Wire Line
	1750 5100 1750 6100
Wire Wire Line
	1750 6100 1700 6100
Wire Wire Line
	1700 5300 1850 5300
Wire Wire Line
	1850 5300 1850 6300
Wire Wire Line
	1850 6300 1700 6300
Wire Wire Line
	1900 5400 1700 5400
Wire Wire Line
	1900 6400 1700 6400
Wire Wire Line
	7200 5750 6900 5750
Wire Wire Line
	7200 1450 6900 1450
Connection ~ 6400 2600
Wire Wire Line
	6400 2600 4500 2600
Wire Wire Line
	6150 950  7200 950 
Wire Wire Line
	6250 3200 7200 3200
Wire Wire Line
	7200 1050 6250 1050
Connection ~ 6500 3400
Wire Wire Line
	6500 3400 7200 3400
Connection ~ 6650 4100
Wire Wire Line
	7200 6250 6650 6250
Wire Wire Line
	6650 6250 6650 1950
Wire Wire Line
	7100 1850 7100 1600
Wire Wire Line
	7100 1850 7200 1850
Wire Wire Line
	8550 800  8400 800 
Connection ~ 2600 2500
Wire Wire Line
	5850 4600 5850 4650
Wire Wire Line
	3350 5900 5000 5900
Wire Wire Line
	4500 4100 4950 4100
Wire Wire Line
	4950 4100 4950 5500
Wire Wire Line
	4950 5500 3350 5500
Wire Wire Line
	2250 5400 2250 5500
Connection ~ 2050 5800
Wire Wire Line
	2050 5800 2050 6800
Wire Wire Line
	7000 1750 7000 2250
Wire Wire Line
	7200 3750 7100 3750
Wire Wire Line
	7200 3750 7200 3700
Connection ~ 8400 4400
Wire Wire Line
	8400 4300 8400 4500
Connection ~ 8400 4100
Wire Wire Line
	8400 4000 8400 4200
Connection ~ 8400 3800
Wire Wire Line
	8400 3700 8400 3900
Connection ~ 8400 3500
Wire Wire Line
	8400 3400 8400 3600
Connection ~ 8400 3200
Wire Wire Line
	8400 3100 8400 3300
Wire Wire Line
	7200 3900 7000 3900
Wire Wire Line
	7000 3900 7000 4350
Wire Wire Line
	7200 2950 7000 2950
Wire Wire Line
	7000 5100 7200 5100
Wire Wire Line
	7000 7050 7000 7000
Wire Wire Line
	7000 6500 7000 6050
Wire Wire Line
	7000 6050 7200 6050
Wire Wire Line
	8400 5250 8400 5450
Connection ~ 8400 5350
Wire Wire Line
	8400 5550 8400 5750
Connection ~ 8400 5650
Wire Wire Line
	8400 5850 8400 6050
Connection ~ 8400 5950
Wire Wire Line
	8400 6150 8400 6350
Connection ~ 8400 6250
Wire Wire Line
	8400 6450 8400 6650
Connection ~ 8400 6550
Wire Wire Line
	7200 5850 7200 5900
Wire Wire Line
	7200 5900 7100 5900
Wire Wire Line
	2100 5900 2250 5900
Wire Wire Line
	1700 6700 2100 6700
Wire Wire Line
	2100 6700 2100 5700
Wire Wire Line
	2100 5700 1700 5700
Connection ~ 2100 5900
Wire Wire Line
	2250 6100 2250 6200
Wire Wire Line
	5050 4200 5050 6100
Wire Wire Line
	5050 4200 4500 4200
Wire Wire Line
	3950 1700 3950 1600
Wire Wire Line
	8400 3000 8400 2950
Wire Wire Line
	8400 2950 8550 2950
Wire Wire Line
	8550 2950 8550 3000
Wire Wire Line
	8400 5150 8400 5100
Wire Wire Line
	8400 5100 8550 5100
Wire Wire Line
	8550 5100 8550 5150
Wire Wire Line
	5050 6100 3350 6100
Wire Wire Line
	7200 4000 7100 4000
Wire Wire Line
	7100 4000 7100 3750
Wire Wire Line
	7200 6150 7100 6150
Wire Wire Line
	7100 6150 7100 5900
Wire Wire Line
	6650 1950 7200 1950
Wire Wire Line
	7200 4100 6650 4100
Wire Wire Line
	7200 1250 6500 1250
Wire Wire Line
	7200 5550 6500 5550
Wire Wire Line
	6500 5550 6500 1250
Wire Wire Line
	7200 5450 6400 5450
Wire Wire Line
	7200 1150 6400 1150
Wire Wire Line
	6250 1050 6250 5350
Wire Wire Line
	6250 5350 7200 5350
Connection ~ 6250 3200
Wire Wire Line
	4500 4300 5000 4300
Wire Wire Line
	4500 2700 6500 2700
Connection ~ 6500 2700
Connection ~ 4250 2100
Wire Wire Line
	6900 3600 7200 3600
Wire Wire Line
	1700 6500 1950 6500
Wire Wire Line
	1700 5500 1950 5500
Wire Wire Line
	1700 6600 2000 6600
Wire Wire Line
	2000 6600 2000 5600
Wire Wire Line
	2000 5600 1700 5600
Wire Wire Line
	1700 6200 1800 6200
Wire Wire Line
	1800 6200 1800 5200
Wire Wire Line
	1800 5200 1700 5200
Wire Wire Line
	1950 5500 1950 6500
Wire Wire Line
	7200 5250 7100 5250
Wire Wire Line
	7100 5250 7100 4200
Wire Wire Line
	7100 4200 7200 4200
Wire Wire Line
	2600 3100 2600 2400
Connection ~ 2600 2800
Connection ~ 6250 3000
Wire Wire Line
	4250 1600 3650 1600
Connection ~ 3950 1600
Wire Wire Line
	6900 1450 6900 1500
Wire Wire Line
	6900 5750 6900 5800
Wire Wire Line
	7000 2950 7000 3000
Wire Wire Line
	7200 5100 7200 5150
Wire Wire Line
	6250 3000 4500 3000
Wire Wire Line
	6400 1150 6400 5450
Wire Wire Line
	2600 4900 2600 4700
Connection ~ 2600 4800
Wire Wire Line
	2750 1300 2750 1150
Connection ~ 2000 850 
Connection ~ 2750 1250
Connection ~ 1850 1450
Connection ~ 2350 1450
Connection ~ 1850 1850
Connection ~ 3300 1250
Connection ~ 3300 850 
Wire Wire Line
	3500 850  3500 750 
Connection ~ 3500 850 
Wire Wire Line
	3750 850  3150 850 
Wire Wire Line
	5350 5100 5200 5100
Wire Wire Line
	4950 3100 4950 2350
Wire Wire Line
	4950 2350 3650 2350
Wire Wire Line
	3650 2350 3650 2000
Connection ~ 3650 2100
Wire Wire Line
	4500 3200 5000 3200
Wire Wire Line
	5000 3200 5000 2100
Wire Wire Line
	5000 2100 4250 2100
Wire Wire Line
	7000 4900 7000 4850
Wire Wire Line
	5350 3500 5400 3500
Wire Wire Line
	5350 3700 5400 3700
Wire Wire Line
	5350 3900 5400 3900
Wire Wire Line
	4500 3450 4950 3450
Wire Wire Line
	4950 3450 4950 3500
Wire Wire Line
	4500 3550 4950 3550
Wire Wire Line
	4950 3550 4950 3700
Wire Wire Line
	4500 3950 4550 3950
Wire Wire Line
	4550 3950 4550 4050
Wire Wire Line
	4550 4050 5200 4050
Wire Wire Line
	5200 4050 5200 5100
Connection ~ 5200 4650
Connection ~ 5900 3500
Wire Wire Line
	5900 3950 5900 3300
Connection ~ 5900 3900
Wire Wire Line
	4150 750  4250 750 
Wire Wire Line
	7200 6450 4500 6450
Wire Wire Line
	4500 6450 4500 4800
Wire Wire Line
	7200 2150 6000 2150
Wire Wire Line
	6000 2150 6000 4450
Wire Wire Line
	6000 4450 5100 4450
Wire Wire Line
	5100 4450 5100 4600
Wire Wire Line
	5100 4600 4500 4600
Wire Wire Line
	1700 1850 2900 1850
Connection ~ 2550 1850
Wire Wire Line
	4500 3850 4550 3850
Wire Wire Line
	2100 6300 2250 6300
Connection ~ 2100 6300
Wire Wire Line
	5000 4300 5000 5900
Wire Wire Line
	3500 5700 3350 5700
Connection ~ 3450 5700
Wire Wire Line
	2350 850  1650 850 
Wire Wire Line
	1650 1450 2750 1450
Wire Wire Line
	9800 2650 9800 4800
Wire Wire Line
	9800 2800 9900 2800
Wire Wire Line
	9800 3300 9900 3300
Connection ~ 9800 2800
Wire Wire Line
	9800 3800 9900 3800
Connection ~ 9800 3300
Wire Wire Line
	9800 4300 9900 4300
Connection ~ 9800 3800
Wire Wire Line
	9800 4800 9900 4800
Connection ~ 9800 4300
Wire Wire Line
	8550 1050 8400 1050
Wire Wire Line
	8550 1350 8400 1350
Wire Wire Line
	8550 1650 8400 1650
Wire Wire Line
	8550 1950 8400 1950
Wire Wire Line
	8550 2250 8400 2250
Wire Wire Line
	8400 3200 8550 3200
Wire Wire Line
	8400 3500 8550 3500
Wire Wire Line
	8400 3800 8550 3800
Wire Wire Line
	8400 4100 8550 4100
Wire Wire Line
	8400 4400 8550 4400
Wire Wire Line
	8400 5350 8550 5350
Wire Wire Line
	8400 5650 8550 5650
Wire Wire Line
	8400 5950 8550 5950
Wire Wire Line
	8400 6250 8550 6250
Wire Wire Line
	8400 6550 8550 6550
Wire Wire Line
	9700 2900 9900 2900
Wire Wire Line
	9700 3000 9900 3000
Wire Wire Line
	9700 3100 9900 3100
Wire Wire Line
	9700 3400 9900 3400
Wire Wire Line
	9700 3500 9900 3500
Wire Wire Line
	9700 3600 9900 3600
Wire Wire Line
	9700 3900 9900 3900
Wire Wire Line
	9700 4000 9900 4000
Wire Wire Line
	9700 4100 9900 4100
Wire Wire Line
	9700 4400 9900 4400
Wire Wire Line
	9700 4500 9900 4500
Wire Wire Line
	9700 4600 9900 4600
Wire Wire Line
	9700 4900 9900 4900
Wire Wire Line
	9700 5000 9900 5000
Wire Wire Line
	9700 5100 9900 5100
Wire Wire Line
	2900 1850 2900 1250
Connection ~ 2900 1250
Connection ~ 2150 1450
Connection ~ 2150 1850
Wire Wire Line
	1650 950  1650 1100
Wire Wire Line
	1650 1550 1650 1700
Wire Wire Line
	5850 4850 5850 5200
Wire Wire Line
	5750 5100 5850 5100
Connection ~ 5850 5100
Wire Wire Line
	5250 4850 5200 4850
Connection ~ 2750 1850
Connection ~ 2550 1450
Connection ~ 2550 1450
Connection ~ 3750 850 
Wire Wire Line
	7000 850  7000 800 
Wire Wire Line
	7000 800  7200 800 
Wire Wire Line
	7200 800  7200 850 
Wire Wire Line
	7100 1600 7200 1600
Wire Wire Line
	7200 1600 7200 1550
Wire Wire Line
	8400 800  8400 850 
Wire Wire Line
	8400 950  8400 1150
Connection ~ 8400 1050
Connection ~ 8400 1050
Wire Wire Line
	8400 1250 8400 1450
Connection ~ 8400 1350
Wire Wire Line
	8400 1550 8400 1750
Connection ~ 8400 1650
Wire Wire Line
	8400 1850 8400 2050
Connection ~ 8400 1950
Wire Wire Line
	8400 2150 8400 2350
Connection ~ 8400 2250
Wire Wire Line
	5750 2700 5750 2400
Connection ~ 5750 2700
Connection ~ 5750 2700
Wire Wire Line
	5750 1800 5750 1900
Wire Wire Line
	8000 5450 8000 5450
Wire Wire Line
	4500 4400 6650 4400
Connection ~ 6650 4400
Wire Wire Line
	4500 2500 4550 2500
$EndSCHEMATC
